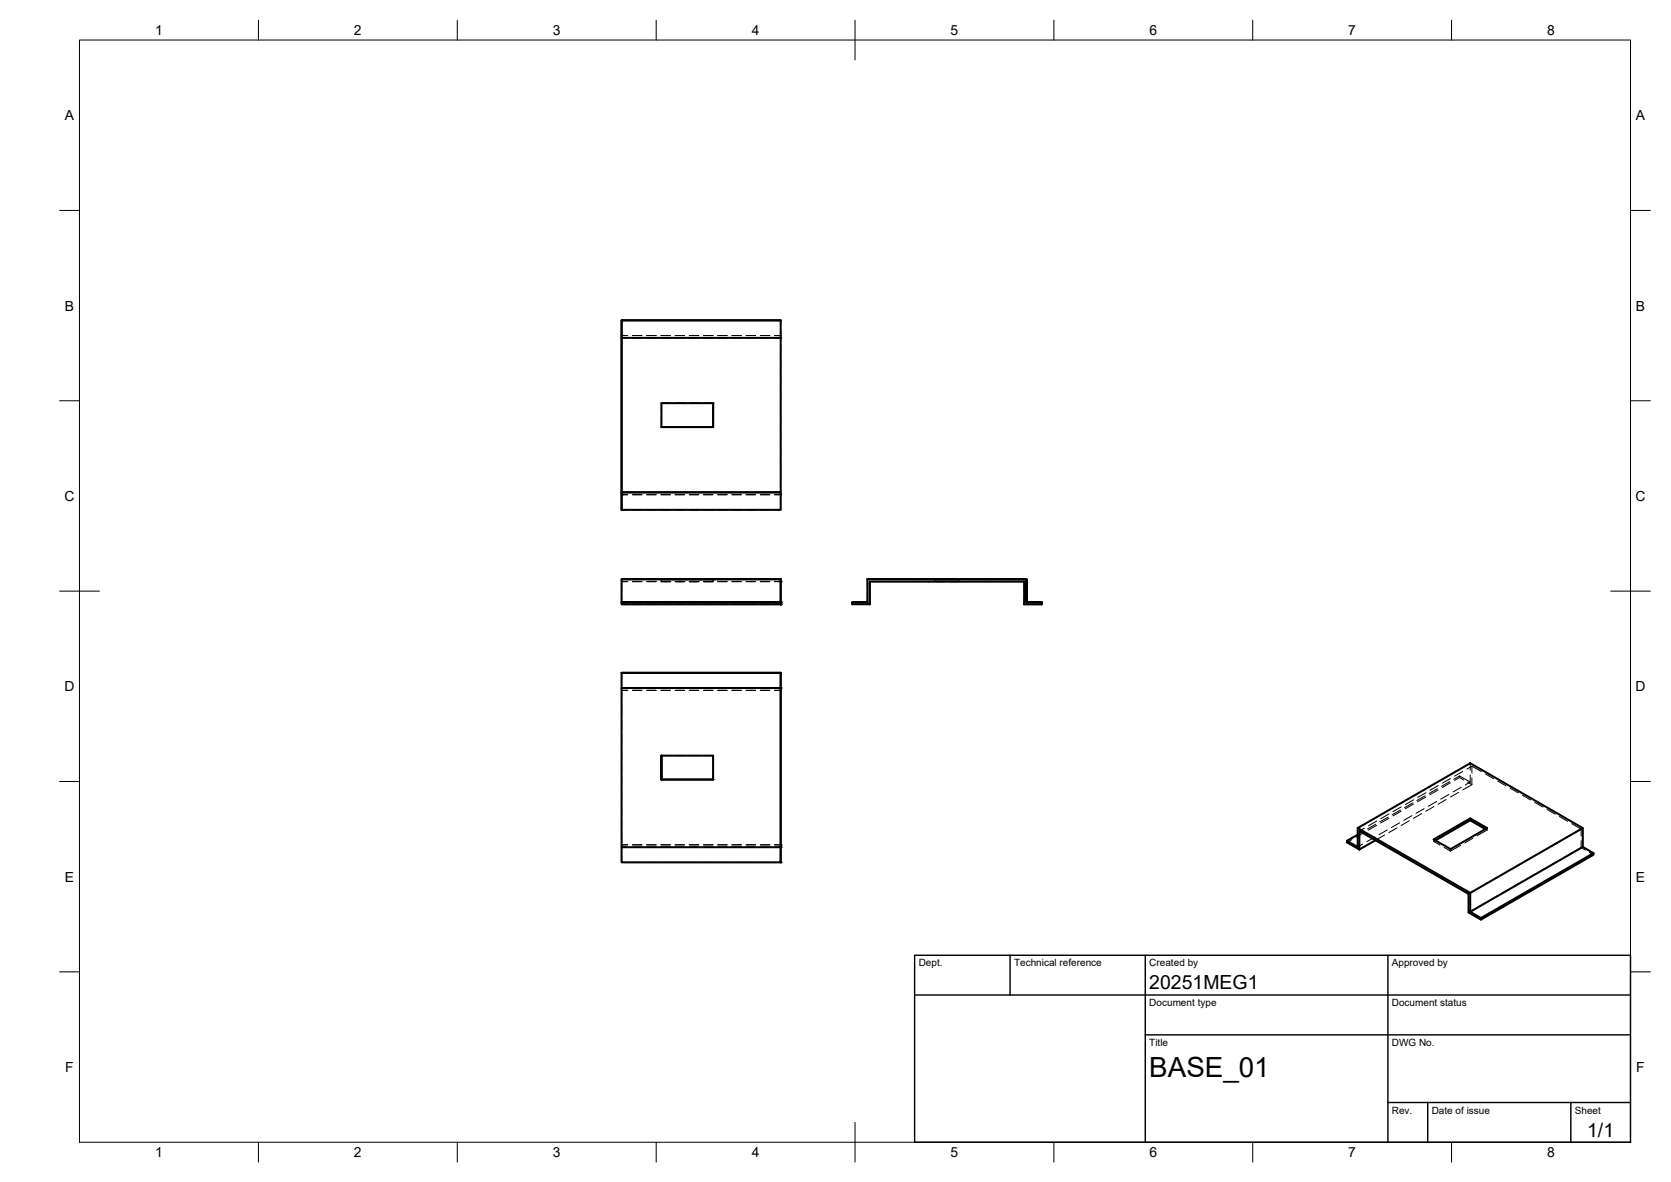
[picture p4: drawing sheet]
<svg xmlns="http://www.w3.org/2000/svg" width="420mm" height="297mm" viewBox="0 0 420 297" stroke-linecap="round" stroke-linejoin="round" font-family="sans-serif">
<!-- layer: Hidden -->
<g fill="none" stroke="#000" stroke-width=".25">
<path d="M156.3 80.5h.1M156.3 84.3h1.5M156.3 84.9h1.5M159 84.3h2.4M159 84.9h2.4M162.6 84.3h2.4M162.6 84.9h2.4M166.2 84.3h2.4M166.2 84.9h2.4M169.8 84.3h2.3M169.8 84.9h2.3M173.3 84.3h2.4"/>
<path d="M173.3 84.9h2.4M176.9 84.3h2.4M176.9 84.9h2.4M180.5 84.3h2.3M180.5 84.9h2.3M184 84.3h2.4M184 84.9h2.4M187.6 84.3h2.4M187.6 84.9h2.4M191.2 84.3h2.4M191.2 84.9h2.4M194.8 84.9h1.5"/>
<path d="M196.3 84.3h-1.5h1.5v1.6M196.3 84.9h.1M196.3 84.3h.1M196.3 80.5v1.3M196.3 83v1.3M196.3 87v2.4M196.3 90.6v2.4M196.3 94.2v2.4M196.3 97.8v2.3M166.3 107.3h.1M166.3 101.3h.1M166.3 101.3v2.4"/>
<path d="M166.3 104.9v2.4M166.3 101.3h2.3M169.8 101.3h2.4M173.4 101.3h2.4M177 101.3h2.3M179.3 101.3h.1M196.3 101.3v2.4M196.3 104.9v2.4M196.3 108.5v2.4M196.3 112.1v2.3M196.3 115.6v2.4M196.3 119.2v2.4"/>
<path d="M156.3 123.7h.1M156.3 124.3h1.5M156.3 128.1h1.5M159 124.3h2.4M159 128.1h2.4M162.6 124.3h2.4M162.6 128.1h2.4M166.2 124.3h2.4M166.2 128.1h2.4M169.8 124.3h2.3M169.8 128.1h2.3M173.3 124.3h2.4"/>
<path d="M173.3 128.1h2.4M176.9 124.3h2.4M176.9 128.1h2.4M180.5 124.3h2.3M180.5 128.1h2.3M184 124.3h2.4M184 128.1h2.4M187.6 124.3h2.4M187.6 128.1h2.4M191.2 124.3h2.4M191.2 128.1h2.4M194.8 124.3h1.5"/>
<path d="M196.3 126.8v1.3h-1.5M196.3 124.3h.1M196.3 122.8v2.8M156.3 151.9h.1M156.3 146.2v2.2M156.3 151.4h1.5h-1.5v.5h1.5h-1.5M156.3 151.4h.1M156.3 146.2h1.5M156.3 145.5v.7M156.3 149.6v2.3M159 146.2h2.4M159 151.9h2.4"/>
<path d="M159 151.4h2.4M162.6 146.2h2.4M162.6 151.9h2.4M162.6 151.4h2.4M166.2 146.2h2.4h-2.3v-.7v.7M166.2 151.9h2.4M166.2 151.4h2.4M169.8 146.2h2.4M169.8 151.9h2.3M169.8 151.4h2.3M173.3 146.2h2.5M173.3 151.9h2.4"/>
<path d="M173.3 151.4h2.4M176.9 146.2h2.4v-.7v.7h-2.3M176.9 151.9h2.4M176.9 151.4h2.4M180.5 146.2h2.3M180.5 151.9h2.3M180.5 151.4h2.3M184 146.2h2.4M184 151.9h2.4M184 151.4h2.4M187.6 146.2h2.4M187.6 151.9h2.4"/>
<path d="M187.6 151.4h2.4M191.2 146.2h2.4M191.2 151.9h2.4M191.2 151.4h2.4M194.8 146.2h1.5M194.8 151.9h1.5M194.8 151.4h1.5M214.3 151.9h.1M214.3 151.9h1.6M214.3 151.4v.5M217.1 151.9h1.6M218.1 151.4h.1"/>
<path d="M218.1 145.5v2.4M218.1 149.1v2.3M218.7 146.2h2.7M218.7 146.2h.1M222.6 146.2h2.4M226.2 146.2h2.4M229.8 146.2h2.4M233.3 146.2h9.6M235.1 146.2v-.7v.7h2.4M241.1 145.5v.7zM244.1 146.2h2.3M247.6 146.2h2.4"/>
<path d="M251.2 146.2h2.4M254.8 146.2h2.7v2.2M257.5 149.6v2.3h1.6M260.3 151.9h1.6M156.3 173.5v2.7M156.3 169.1v1.6M156.3 171.9v1.6M156.3 177.4v2.4M156.3 173.5h1.5M159 173.5h2.4M162.6 173.5h2.4M166.2 173.5h2.4"/>
<path d="M169.8 173.5h2.3M173.3 173.5h2.4M176.9 173.5h2.4M180.5 173.5h2.3M184 173.5h2.4M187.6 173.5h2.4M191.2 173.5h2.4M194.8 173.5h1.5M156.3 181v2.4M156.3 184.6v2.4M156.3 188.1v2.4M156.3 191.7v2.4"/>
<path d="M156.3 195.3v2.4M156.3 198.8v2.4M166.3 189.9h.1M166.3 189.9h2.3M169.8 189.9h2.4M173.4 189.9h2.4M177 189.9h2.3v2.4M179.3 195.9h.1M179.3 193.5v2.4M358.3 200l-2 1.2M358.5 199.2l-2 1.2M361.4 198.2l-2.1 1.2"/>
<path d="M361.6 198.5l-2 1.2M361.6 197.4l-2 1.2M364.3 199.7l-2.1 1.1M364.5 196.4l-2.1 1.2M364.7 196.7l-2.1 1.2M364.7 195.6l-2 1.2M366.8 199.1l-2.1 1.2M367 195.4v-.4l-1.5 .8M367 195.4l1 .6M367 195.4l-1.3 .7M367 195l2.7 1.5M367.4 197.9l-2.1 1.1"/>
<path d="M367.8 193.9l-2 1.1M368.9 193.3l1.2-.8 2.4 1.4M369.7 196.5l-1.3 .8M369.7 191.8v1.8M369.7 194.8v1.7M370.1 195.5v1.7l-1-.6M370.1 197.2l-2.3 1.3M370.1 192.5v1.8M373.5 194.5l2.1 1.2M376.6 196.3l2.1 1.2M379.7 198.1l2.1 1.1M382.8 199.8l2.1 1.2"/>
<path d="M156.3 212.9h.1M156.3 216.7h.1M156.3 212.3h.1M156.3 202.4v2.4M156.3 206v2.4M156.3 209.6v4.3M156.3 215.1v1.6M156.3 212.9h1.5M156.3 216.7h1.5M156.3 212.3h1.5M159 212.9h2.4M159 216.7h2.4"/>
<path d="M159 212.3h2.4M162.6 212.9h2.4M162.6 216.7h2.4M162.6 212.3h2.4M166.2 212.9h2.4M166.2 216.7h2.4M166.2 212.3h2.4M169.8 212.9h2.3M169.8 216.7h2.3M169.8 212.3h2.3M173.3 212.9h2.4M173.3 216.7h2.4"/>
<path d="M173.3 212.3h2.4M176.9 212.9h2.4M176.9 216.7h2.4M176.9 212.3h2.4M180.5 212.9h2.3M180.5 216.7h2.3M180.5 212.3h2.3M184 212.9h2.4M184 216.7h2.4M184 212.3h2.4M187.6 212.9h2.4M187.6 216.7h2.4"/>
<path d="M187.6 212.3h2.4M191.2 212.9h2.4M191.2 216.7h2.4M191.2 212.3h2.4M194.8 212.9h1.5M194.8 216.7h1.5M194.8 212.3h1.5M339.9 211l-1.2 .7M342.6 212.1l-1.2 .7M342.8 208.9l-1.4 .8M343 209.2l-2 1.2M343 208.1l-1.2 .7"/>
<path d="M345.7 210.3l-2 1.2M345.9 207.1l-2 1.2M346.1 206.3l-2 1.2M346.1 207.4l-2 1.2M348.2 209.8l-2.4 1.4M348.8 208.6l-2 1.1M349 205.3l-2 1.2M349.2 205.6l-2 1.2M349.2 204.5l-2 1.2M351.3 208.1l-2.1 1.1M351.9 206.8l-2.1 1.2M352.1 203.6l-2 1.2"/>
<path d="M352.3 203.8l-2 1.2M352.3 202.8l-2 1.1M354.4 206.3l-2.1 1.2M355 205l-2 1.2M355.2 201.8l-2.1 1.2M355.4 202.1l-2 1.1M355.4 201l-2 1.2M357.5 204.5l-2.1 1.2M358.1 203.2l-2.1 1.2M358.5 200.3l-2.1 1.2M360.5 211v.4l1.6 1M360.6 202.7l-2.1 1.2"/>
<path d="M360.9 211.2l-.4 .2M361.2 201.4l-2.1 1.2M363.1 213l1.6 .9M363.6 200.9l-2 1.2M367.3 212.4l-2.6 1.5v-.5M370.4 210.6l-2.1 1.2M373.5 208.4l.4 .2M373.9 208.1v.5M373.9 208.6l-2.5 1.4M379.8 218.6l-2.1 1.2M382.9 216.8l-2.1 1.2M385.9 201.6l2.1 1.2"/>
<path d="M386 219.7l-2.1 1.2M386 215l-2.1 1.2M389 203.4l2.1 1.2M389.1 217.9l-2.1 1.2M389.1 213.2l-2.1 1.2M392.1 205.2l2 1.2M392.2 216.1l-2.1 1.2M392.2 211.4l-2.1 1.2M395.2 207l2.4 1.4M395.3 214.3l-2.1 1.2M395.3 209.7l-2.1 1.1M397.6 208.4l-1.3 .7"/>
<path d="M397.6 208.4v1.7M397.6 211.3v1.7M398.6 213.6l-1-.6-1.3 .7M399.6 214.2l1.1 .6M370.5 228.6l-1.2 .7M370.5 223.9l-1.2 .7M373.6 226.8l-2.1 1.2M373.6 222.2l-2.1 1.1M376.7 225l-2.1 1.2M376.7 220.4l-2.1 1.2M379.8 223.2l-2.1 1.2M382.9 221.5l-2.1 1.1"/>
</g>
<!-- layer: Visible -->
<g fill="#000">
<circle cx="156.3" cy="84.9" r=".25"/>
<circle cx="156.3" cy="84.3" r=".25"/>
<circle cx="156.3" cy="124.3" r=".25"/>
<circle cx="166.3" cy="145.5" r=".25"/>
<circle cx="179.3" cy="145.5" r=".25"/>
<circle cx="196.3" cy="151.9" r=".25"/>
<circle cx="196.3" cy="146.2" r=".25"/>
<circle cx="196.3" cy="151.4" r=".25"/>
<circle cx="235.1" cy="145.5" r=".25"/>
<circle cx="241.1" cy="145.5" r=".25"/>
<circle cx="156.3" cy="172.9" r=".25"/>
<circle cx="196.3" cy="172.9" r=".25"/>
<circle cx="196.3" cy="212.9" r=".25"/>
<circle cx="196.3" cy="216.7" r=".25"/>
<circle cx="196.3" cy="212.3" r=".25"/>
</g>
<g fill="none" stroke="#000" stroke-width=".51">
<path d="M156.3 80.5h40v4.4h-40zM156.3 84.9v38.8h40v-38.8M196.3 80.5h-40v47.6M166.3 107.3h13M166.3 107.3v-6h13v6M156.3 123.7h40v4.4h-40zM156.3 145.5l40 .1zM156.3 151.4h40zM156.3 151.4v.5h40v-.5v.5M156.3 145.6v5.8M166.3 145.5h13zM196.3 146.2v5.7"/>
<path d="M196.3 145.5v6.4M214.3 151.4v.5h4.4M214.3 151.4h3.8h-3.8M218.1 145.5l40 .1zM218.1 145.5v5.9M218.7 151.9v-5.7h38.8v5.7h4.4M218.7 146.2v5.7M235.1 145.5h6zM258.1 151.4h3.8zM258.1 145.6v5.8v-5.8M261.9 151.4v.5zM156.3 172.9h40v40h-40z"/>
<path d="M156.3 169.1h40zM156.3 169.1v3.8h40v-3.8M196.3 169.1v47.6M166.3 189.9v6v-6M166.3 195.9h13zM166.3 189.9h13v6M156.3 212.9v3.8h40v-3.8M341.4 208.1l28.3-16.3 28.3 16.3-28.3 16.3zM341.4 209.7l-2.7 1.6v.4l3.1 1.8M341.4 208.1v4.7l-2.7-1.5M341.8 213.5v-4.7l27.5 15.8v4.7l3.1 1.8M345.8 211.2l-4 2.3"/>
<path d="M369.7 205.7l-9.2 5.3 4.2 2.4 9.2-5.3-4.2-2.4v.4l-8.8 5.1M369.7 206.1l3.8 2.3M398 208.1v4.7M400.7 214.4v.4l-28.3 16.3v-.4M369.7 229.1l28.3-16.3 2.7 1.6-28.3 16.3zM369.7 224.4v4.7"/>
</g>
<!-- layer: BORDER -->
<g fill="none" stroke="#000" stroke-width=".25">
<path d="M20 10.1h390v276.9h-390zM65 5.1v5M115 5.1v5M165 5.1v5M215 5.1v10M265 5.1v5M315 5.1v5M365 5.1v5M15 52.9h5M410 52.9h5M15 100.7h5M410 100.7h5"/>
<path d="M15 148.6h10M405 148.6h10M15 196.4h5M410 196.4h5M15 244.2h5M410 244.2h5M65 287v5M115 287v5M165 287v5M215 282.1v9.9M265 287v5M315 287v5"/>
<path d="M365 287v5"/>
</g>
<!-- layer: TITLEBLOCK -->
<path d="M230 240.1h180v46.9h-180zM230 250h180M254 240.1v9.9M288 240.1v46.9M349 240.1v46.9M288 260.1h122M349 277.1h61M359 277.1v9.9M395 277.1v9.9" fill="none" stroke="#000" stroke-width=".36"/>
<text font-size="7" x="289" y="270.6">BASE_01</text>
<g font-size="4.9">
<text x="289" y="248.5">20251MEG1</text>
<text x="399.1" y="285.7">1/1</text>
</g>
<g font-size="3.5">
<text x="39" y="8.8">1</text>
<text x="89" y="8.8">2</text>
<text x="139" y="8.8">3</text>
<text x="189" y="8.8">4</text>
<text x="239" y="8.8">5</text>
<text x="289" y="8.8">6</text>
<text x="339" y="8.8">7</text>
<text x="389" y="8.8">8</text>
<text x="16.3" y="30.2">A</text>
<text x="411.3" y="30.2">A</text>
<text x="16.3" y="78">B</text>
<text x="411.3" y="78">B</text>
<text x="16.2" y="125.9">C</text>
<text x="411.2" y="125.9">C</text>
<text x="16.2" y="173.7">D</text>
<text x="411.2" y="173.7">D</text>
<text x="16.3" y="221.6">E</text>
<text x="411.3" y="221.6">E</text>
<text x="16.4" y="269.4">F</text>
<text x="411.4" y="269.4">F</text>
<text x="39" y="290.8">1</text>
<text x="89" y="290.8">2</text>
<text x="139" y="290.8">3</text>
<text x="189" y="290.8">4</text>
<text x="239" y="290.8">5</text>
<text x="289" y="290.8">6</text>
<text x="339" y="290.8">7</text>
<text x="389" y="290.8">8</text>
</g>
<g font-size="2.5">
<text x="231" y="242.9">Dept.</text>
<text x="255" y="242.9">Technical reference</text>
<text x="289" y="242.9">Created by</text>
<text x="350" y="242.9">Approved by</text>
<text x="289" y="252.8">Document type</text>
<text x="350" y="252.8">Document status</text>
<text x="289" y="262.9">Title</text>
<text x="350" y="262.9">DWG No.</text>
<text x="350" y="279.9">Rev.</text>
<text x="360" y="279.9">Date of issue</text>
<text x="396" y="279.9">Sheet</text>
</g>
</svg>
